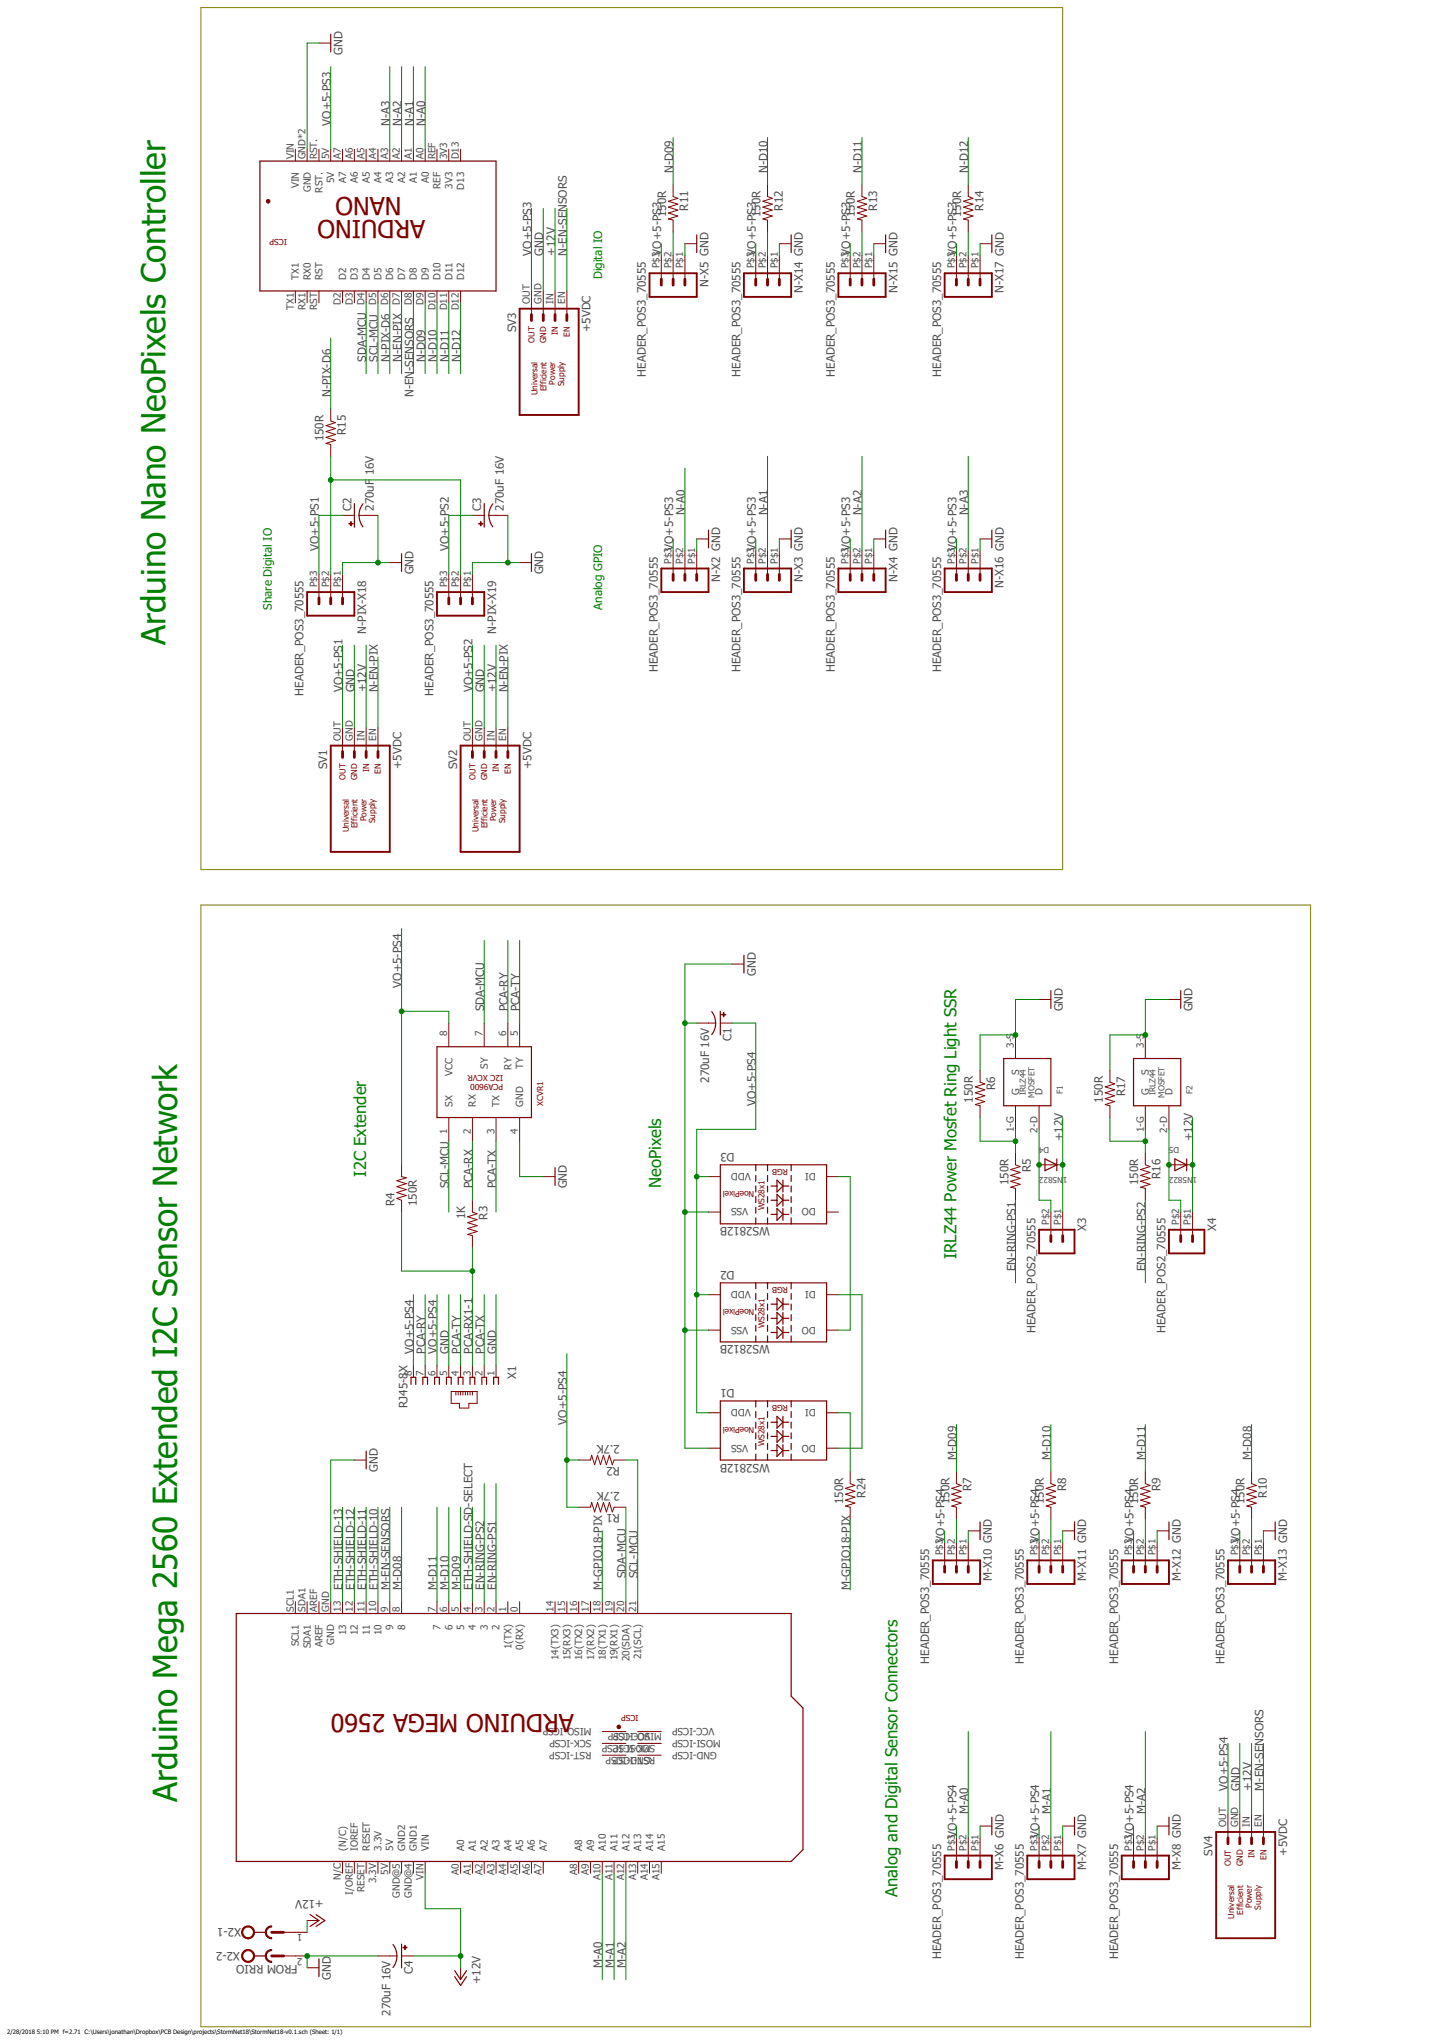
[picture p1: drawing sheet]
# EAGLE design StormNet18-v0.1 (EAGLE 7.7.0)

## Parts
C1  270uF 16V  CPOL-USE3.5-8  [E3,5-8]
C2  270uF 16V  CPOL-USE3.5-8  [E3,5-8]
C3  270uF 16V  CPOL-USE3.5-8  [E3,5-8]
C4  270uF 16V  CPOL-USE3.5-8  [E3,5-8]
D1  WS2812B  [WS2812B]
D2  WS2812B  [WS2812B]
D3  WS2812B  [WS2812B]
D4  1N5822  DIODESMA  [SMADIODE]
D5  1N5822  DIODESMA  [SMADIODE]
F1  IRLZ44  [IRLZ44-TO220]
F2  IRLZ44  [IRLZ44-TO220]
M-X6  HEADER_POS3_70555  [70555-POS3]
M-X7  HEADER_POS3_70555  [70555-POS3]
M-X8  HEADER_POS3_70555  [70555-POS3]
M-X10  HEADER_POS3_70555  [70555-POS3]
M-X11  HEADER_POS3_70555  [70555-POS3]
M-X12  HEADER_POS3_70555  [70555-POS3]
M-X13  HEADER_POS3_70555  [70555-POS3]
N-PIX-X18  HEADER_POS3_70555  [70555-POS3]
N-PIX-X19  HEADER_POS3_70555  [70555-POS3]
N-X2  HEADER_POS3_70555  [70555-POS3]
N-X3  HEADER_POS3_70555  [70555-POS3]
N-X4  HEADER_POS3_70555  [70555-POS3]
N-X5  HEADER_POS3_70555  [70555-POS3]
N-X14  HEADER_POS3_70555  [70555-POS3]
N-X15  HEADER_POS3_70555  [70555-POS3]
N-X16  HEADER_POS3_70555  [70555-POS3]
N-X17  HEADER_POS3_70555  [70555-POS3]
PCB2  ARDUINO_MEGA2560_SMALL  [ARDUINO_MEGA2560_SMALL]
PCB3  ARDUINO_NANOWITHOUT_ICSP  [ARDUINO_NANO]
R1  2.7K  R-US_R0603  [R0603]
R2  2.7K  R-US_R0603  [R0603]
R3  1K  R-US_R0603  [R0603]
R4  150R  R-US_R0603  [R0603]
R5  150R  R-US_R0603  [R0603]
R6  150R  R-US_R0603  [R0603]
R7  150R  R-US_R0603  [R0603]
R8  150R  R-US_R0603  [R0603]
R9  150R  R-US_R0603  [R0603]
R10  150R  R-US_R0603  [R0603]
R11  150R  R-US_R0603  [R0603]
R12  150R  R-US_R0603  [R0603]
R13  150R  R-US_R0603  [R0603]
R14  150R  R-US_R0603  [R0603]
R15  150R  R-US_R0603  [R0603]
R16  150R  R-US_R0603  [R0603]
R17  150R  R-US_R0603  [R0603]
R24  150R  R-US_R0603  [R0603]
SV1  +5VDC  SUPPLY-UNIV-EFFICIENT  [PS-UNIV-EFFICIENT-3A]
SV2  +5VDC  SUPPLY-UNIV-EFFICIENT  [PS-UNIV-EFFICIENT-3A]
SV3  +5VDC  SUPPLY-UNIV-EFFICIENT  [PS-UNIV-EFFICIENT-3A]
SV4  +5VDC  SUPPLY-UNIV-EFFICIENT  [PS-UNIV-EFFICIENT-3A]
X1  RJ45-8X  [RJ45-NO-SHIELD]
X2  FROM RRIO  MSTBV2  [MSTBV2-SMALL]
X3  HEADER_POS2_70555  [70555-POS2]
X4  HEADER_POS2_70555  [70555-POS2]
XCVR1  PCA9600DSO8  [SO08]

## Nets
+12V [12VandGND]: C4.+ D4.C D5.C PCB2.VIN SV1.IN SV2.IN SV3.IN SV4.IN X2.1 X3.P$1 X4.P$1
EN-RING-PS1: PCB2.2 R5.2
EN-RING-PS2: PCB2.3 R16.2
ETH-SHIELD-10: PCB2.10
ETH-SHIELD-11: PCB2.11
ETH-SHIELD-12: PCB2.12
ETH-SHIELD-13: PCB2.13
ETH-SHIELD-SD-SELECT: PCB2.4
GND [12VandGND]: C1.- C2.- C3.- C4.- D1.3(VSS) D2.3(VSS) D3.3(VSS) F1.3-S(S) F2.3-S(S) M-X6.P$1 M-X7.P$1 M-X8.P$1 M-X10.P$1 M-X11.P$1 M-X12.P$1 M-X13.P$1 N-PIX-X18.P$1 N-PIX-X19.P$1 N-X2.P$1 N-X3.P$1 N-X4.P$1 N-X5.P$1 N-X14.P$1 N-X15.P$1 N-X16.P$1 N-X17.P$1 PCB2.GND PCB3.GND PCB3.GND@1(GND) R6.1 R17.1 SV1.GND SV2.GND SV3.GND SV4.GND X1.1 X1.5 X2.2 XCVR1.4(GND)
M-A0: M-X6.P$2 PCB2.A10
M-A1: M-X7.P$2 PCB2.A11
M-A2: M-X8.P$2 PCB2.A12
M-D08: PCB2.8 R10.1
M-D09: PCB2.5 R7.1
M-D10: PCB2.6 R8.1
M-D11: PCB2.7 R9.1
M-EN-SENSORS: PCB2.9 SV4.EN
M-GPIO18-PIX: PCB2.18(18(TX1)) R24.2
N$1: M-X10.P$2 R7.2
N$2: N-PIX-X18.P$2 N-PIX-X19.P$2 R15.2
N$3: M-X11.P$2 R8.2
N$4: M-X12.P$2 R9.2
N$5: M-X13.P$2 R10.2
N$8: F1.1-G(G) R5.1 R6.2
N$9 [12VandGND]: D4.A F1.2-D(D) X3.P$2
N$10: N-X5.P$2 R11.2
N$11: N-X14.P$2 R12.2
N$12: N-X15.P$2 R13.2
N$13: N-X17.P$2 R14.2
N$14: F2.1-G(G) R16.1 R17.2
N$15 [12VandGND]: D5.A F2.2-D(D) X4.P$2
N$24: D1.4(DI) R24.1
N$25: D2.2(DO) D3.4(DI)
N$26: D1.2(DO) D2.4(DI)
N-A0: N-X2.P$2 PCB3.A0
N-A1: N-X3.P$2 PCB3.A1
N-A2: N-X4.P$2 PCB3.A2
N-A3: N-X16.P$2 PCB3.A3
N-D09: PCB3.D9 R11.1
N-D10: PCB3.D10 R12.1
N-D11: PCB3.D11 R13.1
N-D12: PCB3.D12 R14.1
N-EN-PIX: PCB3.D7 SV1.EN SV2.EN
N-EN-SENSORS: PCB3.D8 SV3.EN
N-PIX-D6: PCB3.D6 R15.1
PCA-RX: R3.1 XCVR1.2(RX)
PCA-RX1-1: R3.2 R4.1 X1.3
PCA-RY: X1.7 XCVR1.6(RY)
PCA-TX: X1.2 XCVR1.3(TX)
PCA-TY: X1.4 XCVR1.5(TY)
SCL-MCU: PCB2.21(21(SCL)) PCB3.D5 R2.1 XCVR1.1(SX)
SDA-MCU: PCB2.20(20(SDA)) PCB3.D4 R1.1 XCVR1.7(SY)
VO+5-PS1 [5v]: C2.+ N-PIX-X18.P$3 SV1.OUT
VO+5-PS2 [5v]: C3.+ N-PIX-X19.P$3 SV2.OUT
VO+5-PS3 [5v]: N-X2.P$3 N-X3.P$3 N-X4.P$3 N-X5.P$3 N-X14.P$3 N-X15.P$3 N-X16.P$3 N-X17.P$3 PCB3.5V SV3.OUT
VO+5-PS4 [5v]: C1.+ D1.1(VDD) D2.1(VDD) D3.1(VDD) M-X6.P$3 M-X7.P$3 M-X8.P$3 M-X10.P$3 M-X11.P$3 M-X12.P$3 M-X13.P$3 R1.2 R2.2 R4.2 SV4.OUT X1.6 X1.8 XCVR1.8(VCC)
Unconnected: D3.2(DO) PCB2.0(0(RX)) PCB2.1(1(TX)) PCB2.14(14(TX3)) PCB2.15(15(RX3)) PCB2.16(16(TX2)) PCB2.17(17(RX2)) PCB2.19(19(RX1)) PCB2.A0 PCB2.A1 PCB2.A2 PCB2.A3 PCB2.A4 PCB2.A5 PCB2.A6 PCB2.A7 PCB2.A8 PCB2.A9 PCB2.A13 PCB2.A14 PCB2.A15 PCB2.AREF PCB2.GND-ICSP PCB2.I/OREF(IOREF) PCB2.MISO-ICSP PCB2.MOSI-ICSP PCB2.N/C((N/C)) PCB2.RESET PCB2.RST-ICSP PCB2.SCK-ICSP PCB2.SCL1 PCB2.SDA1 PCB2.VCC-ICSP PCB3.3V3 PCB3.A4 PCB3.A5 PCB3.A6 PCB3.A7 PCB3.D2 PCB3.D3 PCB3.D13 PCB3.REF PCB3.RST PCB3.RST. PCB3.RX1(RX0) PCB3.TX1 PCB3.VIN

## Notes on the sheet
- Arduino Nano NeoPixels Controller
- Arduino Mega 2560 Extended I2C Sensor Network
- I2C Extender
- Share Digital IO
- Analog GPIO | Digital IO
- NeoPixels
- IRLZ44 Power Mosfet Ring Light SSR

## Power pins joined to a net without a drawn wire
3.3V: PCB2.3.3V
5V: PCB2.5V
GND1: PCB2.GND@4(GND1)
GND2: PCB2.GND@5(GND2)

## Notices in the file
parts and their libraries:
SparkFun-LED: Licensing: Creative Commons ShareAlike 4.0 International - https://creativecommons.org/licenses/by-sa/4.0
